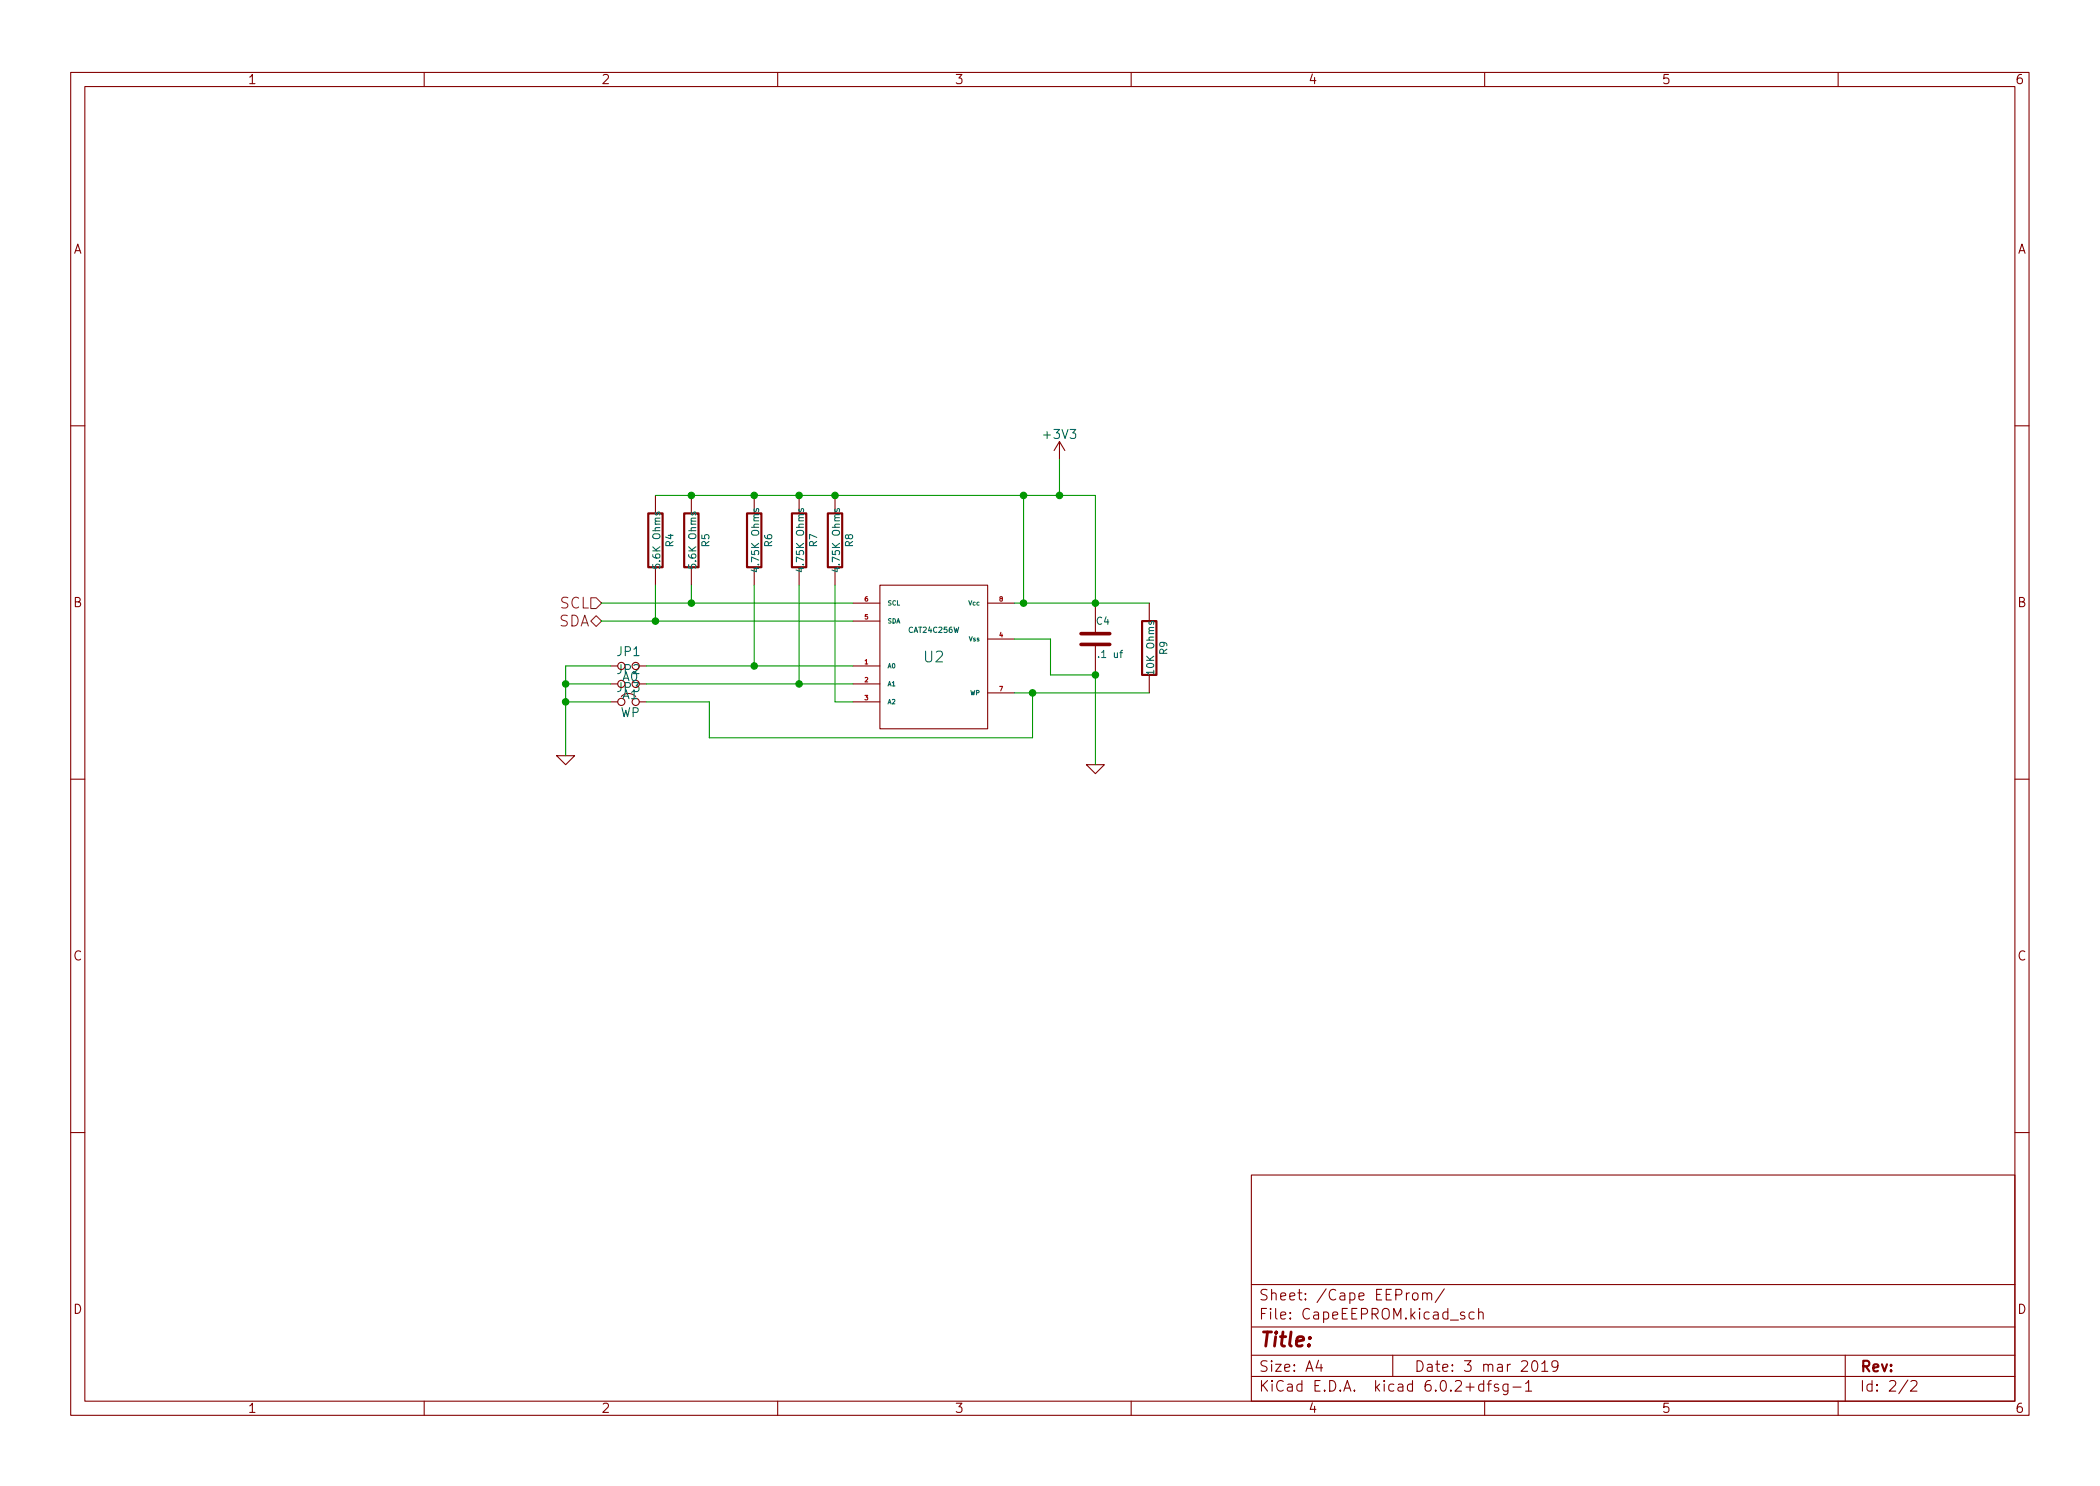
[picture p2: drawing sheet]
<svg xmlns="http://www.w3.org/2000/svg" width="297mm" height="210mm" viewBox="0 0 297 210" stroke-linecap="round" stroke-linejoin="round" font-family="sans-serif">
<g fill="none" stroke="#840000" stroke-width=".15">
<path d="M10 10.2h277v190.1h-277zM12 12.2h273v186.1h-273zM60 10.2v2M110 10.2v2M160 10.2v2M210 10.2v2M260 10.2v2M10 60.2h2M92.7 70.1v2.5M97.8 70.1v2.5M106.7 70.1v2.5M113 70.1v2.5"/>
<path d="M118.1 70.1v2.5M149.9 62.5l-.8 1.2M149.9 62.5v2.5M149.9 62.5l.7 1.2M285 60.2h2M86.4 94.2h1M86.4 96.8h1M86.4 99.3h1M90.4 94.2h1M90.4 96.8h1M90.4 99.3h1M92.7 80.3v2.5"/>
<path d="M97.8 80.3v2.5M106.7 80.3v2.5M113 80.3v2.5M118.1 80.3v2.5M120.6 94.2h3.9M120.6 96.8h3.9M120.6 99.3h3.9M120.6 87.9h3.9M120.6 85.3h3.9M124.5 82.8h15.2v20.3h-15.2zM139.7 90.4h3.8M139.7 85.3h3.8"/>
<path d="M139.7 98h3.8M154.9 85.3v4.4M154.9 91.2v4.3M162.6 85.3v2.6M162.6 95.5v2.5M10 110.2h2M78.7 106.9h2.6l-1.3 1.3zM153.7 108.2h2.5l-1.3 1.3zM285 110.2h2M10 160.2h2M177 166.3h108v32h-108zM285 160.2h2"/>
<path d="M60 198.3v2M110 198.3v2M160 198.3v2M177 194.8h108M177 191.8h108M177 187.8h108M177 181.8h108M186.5 192.5l-.4 1h1M186.9 193v1M197 191.8v3M199.9 183a.41 .41 0 0 1 .7 .2v.4a.41 .41 0 0 1-.4 .3 .41 .41 0 0 1-.4-.3v-.4zM201.2 183.1a.37 .37 0 0 1 .7 0v.8"/>
<path d="M201.2 182.9v1M201.9 183.1l.2-.2 .3 .1 .1 .9M204.3 182.4l-1.3 1.9M207.1 185.7l-.3-.1-.2 .2v.3l.5 .1 .1 .1-.1 .3h-.1h-.4M208.5 185.7l-.4-.1-.3 .3v.4l.1 .3h.2h.4M209.1 185.8a.37 .37 0 0 1 .7 0v.8M209.1 185.1v1.5M209.9 195.9l-.5-.1-.3 .3v.4l.2 .3h.1h.5M209.9 195.3v1.5M210 198.3v2M210.4 195.8h.5M210.9 195.3l-.3 .1v.1v1.3"/>
<path d="M211.9 195.9l-.3-.1-.2 .2v.3l.5 .1 .1 .1-.1 .3h-.1h-.4M213.3 195.8v1.2a.41 .41 0 0 1-.7 .3M213.3 195.9l-.4-.1-.3 .3v.4l.1 .3h.2h.4M214 196.3h1.1M215.8 195.8l.4-.5v1.5M215.8 196.8h.8M216.8 192.7a.36 .36 0 0 1 .4-.2 .36 .36 0 0 1 .2 .3 .77 .77 0 0 1-.4 1.2 .91 .91 0 0 1-.2-1.3zM218.1 193l.4-.5v1.5M218.1 194h.8M220.4 193.2l-.3 .3h-.3l-.3-.3v-.4l.1-.2 .5-.1 .2 .2a.99 .99 0 0 1-.4 1.3h-.3M260 198.3v2M261 191.8v6.5"/>
<path d="M269.9 195.3l-1.3 1.9M270.3 195.5l.2-.2 .5 .1a.41 .41 0 0 1 .1 .6l-.9 .8h1"/>
<circle cx="87.9" cy="99.3" r=".51"/>
<circle cx="89.9" cy="99.3" r=".51"/>
</g>
<path d="M91.7 72.6h2v7.7h-2zM96.8 72.6h2v7.7h-2zM105.7 72.6h2v7.7h-2zM112 72.6h2v7.7h-2zM117.1 72.6h2v7.7h-2zM161.5 87.9h2.1v7.6h-2.1z" fill="none" stroke="#840000" stroke-width=".3"/>
<path d="M92.7 72.5v.2l.1 .2 .2-.1 .1-.3h.2v.4M97.8 72.5v.2l.1 .2 .1-.1 .1-.3h.3v.4M106.7 72l-.1 .2 .2 .2 .1-.1 .1-.3h.3v.4M113 72v.2l.1 .2 .2-.1 .1-.3h.2v.4M118.1 72v.2l.1 .2 .2-.1 .1-.3h.2v.4M162.6 88l-.1 .2 .2 .1h.1l.1-.3h.2v.3" fill="none" stroke="#006464" stroke-width=".15"/>
<path d="M152.9 91.2h4.1M152.9 89.7h4.1" fill="none" stroke="#840000" stroke-width=".51"/>
<path d="M83.6 87.9l.7-.8 .8 .8-.8 .7zM83.6 84.6h.7l.8 .7-.8 .8h-.7z" fill="none" stroke="#725600" stroke-width=".15"/>
<g fill="none" stroke="#009600" stroke-width=".15">
<path d="M92.7 70.1h62.2v15.2M144.8 70.1v15.2M149.9 65v5.1M80 99.3h6.4M80 96.8h6.4M85.1 85.3h35.5M85.1 87.9h35.5M86.4 94.2h-6.4v12.7M91.4 94.2h29.2M91.4 96.8h29.2M92.7 82.8v5.1M97.8 82.8v2.5"/>
<path d="M106.7 82.8v11.4M113 82.8v14M118.1 82.8v16.5h2.5M143.5 90.4h5.1v5.1h6.3v12.7M143.5 85.3h19.1M143.5 98h19.1M146 98v6.4h-45.7v-5.1h-8.9"/>
</g>
<g fill="#009600" stroke="#009600" stroke-width=".15">
<circle cx="80" cy="96.8" r=".46"/>
<circle cx="106.7" cy="94.2" r=".46"/>
<circle cx="97.8" cy="70.1" r=".46"/>
<circle cx="92.7" cy="87.9" r=".46"/>
<circle cx="113" cy="96.8" r=".46"/>
<circle cx="97.8" cy="85.3" r=".46"/>
<circle cx="113" cy="70.1" r=".46"/>
<circle cx="106.7" cy="70.1" r=".46"/>
<circle cx="80" cy="99.3" r=".46"/>
<circle cx="118.1" cy="70.1" r=".46"/>
<circle cx="144.8" cy="70.1" r=".46"/>
<circle cx="154.9" cy="95.5" r=".46"/>
<circle cx="146" cy="98" r=".46"/>
<circle cx="144.8" cy="85.3" r=".46"/>
<circle cx="149.9" cy="70.1" r=".46"/>
<circle cx="154.9" cy="85.3" r=".46"/>
</g>
<text font-size="2.8" fill="#840000" x="178" y="190.6">Title:</text>
<g font-size="2.1" fill="#725600">
<text x="79" y="88.6">SDA</text>
<text x="79.2" y="86.1">SCL</text>
</g>
<text font-size="2.1" fill="#006464" x="130.7" y="93.7">U2</text>
<g font-size="2.1" fill="#840000">
<text x="178" y="184">Sheet: /Cape EEProm/</text>
<text x="178" y="186.7">File: CapeEEPROM.kicad_sch</text>
<text x="178" y="196.9">KiCad E.D.A. kicad 6.0.2+dfsg-1</text>
<text x="178" y="194.1">Size: A4</text>
<text x="200" y="194.1">Date: 3 mar 2019</text>
<text x="263" y="194.1">Rev:</text>
<text x="263" y="196.9">Id: 2/2</text>
</g>
<g font-size="1.8" fill="#840000">
<text x="35" y="11.9">1</text>
<text x="85" y="11.9">2</text>
<text x="135" y="11.9">3</text>
<text x="185" y="11.9">4</text>
<text x="235" y="11.9">5</text>
<text x="285" y="11.9">6</text>
<text x="10.3" y="35.9">A</text>
<text x="285.3" y="35.9">A</text>
<text x="10.3" y="85.9">B</text>
<text x="285.3" y="85.9">B</text>
<text x="87.3" y="95.4">JP2</text>
<text x="87.3" y="97.9">JP3</text>
<text x="10.3" y="135.9">C</text>
<text x="285.3" y="135.9">C</text>
<text x="10.3" y="185.9">D</text>
<text x="285.3" y="185.9">D</text>
<text x="35" y="199.9">1</text>
<text x="85" y="199.9">2</text>
<text x="135" y="199.9">3</text>
<text x="185" y="199.9">4</text>
<text x="235" y="199.9">5</text>
<text x="285" y="199.9">6</text>
</g>
<g font-size="1.8" fill="#006464">
<text x="147.8" y="62.1">+3V3</text>
<text x="87.3" y="92.8">JP1</text>
<text x="87.7" y="101.5">WP</text>
<text x="88" y="98.9">A1</text>
<text x="88" y="96.4">A0</text>
</g>
<g font-size="1.4" fill="#006464">
<text x="95.2" y="77.4" transform="rotate(-90 95.2 77.4)">R4</text>
<text x="100.3" y="77.4" transform="rotate(-90 100.3 77.4)">R5</text>
<text x="109.2" y="77.4" transform="rotate(-90 109.2 77.4)">R6</text>
<text x="115.6" y="77.4" transform="rotate(-90 115.6 77.4)">R7</text>
<text x="120.6" y="77.4" transform="rotate(-90 120.6 77.4)">R8</text>
<text x="93.4" y="80.1" transform="rotate(-90 93.4 80.1)">5.6K Ohms</text>
<text x="98.5" y="80.1" transform="rotate(-90 98.5 80.1)">5.6K Ohms</text>
<text x="107.4" y="80.5" transform="rotate(-90 107.4 80.5)">4.75K Ohms</text>
<text x="113.7" y="80.5" transform="rotate(-90 113.7 80.5)">4.75K Ohms</text>
<text x="118.8" y="80.5" transform="rotate(-90 118.8 80.5)">4.75K Ohms</text>
<text x="155.1" y="88.4">C4</text>
<text x="155.6" y="93.1">.1 uf</text>
<text x="163.2" y="95.2" transform="rotate(-90 163.2 95.2)">10K Ohms</text>
<text x="165.1" y="92.6" transform="rotate(-90 165.1 92.6)">R9</text>
</g>
<text font-size="1.1" fill="#006464" x="128.6" y="89.5">CAT24C256W</text>
<g font-size=".9" fill="#a90000">
<text x="122.3" y="87.6">5</text>
<text x="122.3" y="85.1">6</text>
<text x="141.4" y="85.1">8</text>
<text x="122.3" y="94">1</text>
<text x="141.4" y="90.2">4</text>
<text x="122.3" y="96.5">2</text>
<text x="122.3" y="99.1">3</text>
<text x="141.4" y="97.8">7</text>
</g>
<g font-size=".9" fill="#006464">
<text x="125.5" y="88.2">SDA</text>
<text x="125.5" y="85.7">SCL</text>
<text x="137.1" y="85.7">Vcc</text>
<text x="125.5" y="94.5">A0</text>
<text x="137.1" y="90.7">Vss</text>
<text x="125.5" y="97.1">A1</text>
<text x="125.5" y="99.6">A2</text>
<text x="137.3" y="98.4">WP</text>
</g>
</svg>
